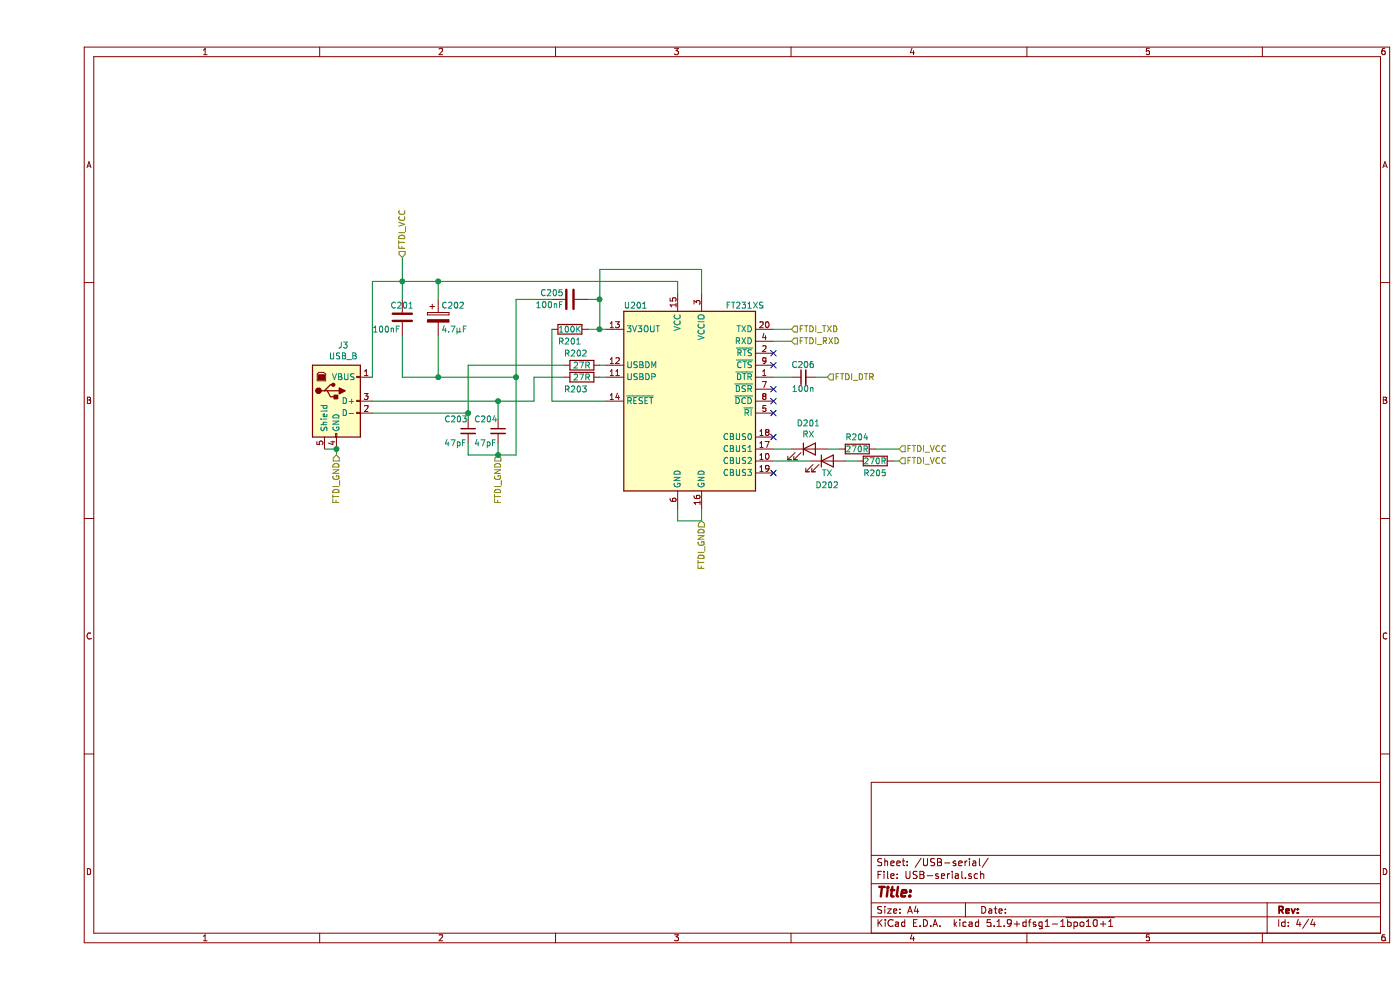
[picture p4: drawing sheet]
EESchema Schematic File Version 4
EELAYER 30 0
EELAYER END
$Descr A4 11693 8268
encoding utf-8
Sheet 4 4
Title ""
Date ""
Rev ""
Comp ""
Comment1 ""
Comment2 ""
Comment3 ""
Comment4 ""
$EndDescr
$Comp
L Device:C C201
U 1 1
P 3050 2650
F 0 "C201" H 2950 2750 50  0000 L CNN
F 1 "100nF" H 2800 2550 50  0000 L CNN
F 2 "Capacitor_SMD:C_0603_1608Metric" H 3088 2500 50  0001 C CNN
F 3 "" H 3050 2650 50  0000 C CNN
	1    3050 2650
	1    0    0    -1  
$EndComp
$Comp
L Interface_USB:FT231XS U201
U 1 1
P 5450 3350
F 0 "U201" H 4900 4150 50  0000 L CNN
F 1 "FT231XS" H 5750 4150 50  0000 L CNN
F 2 "Package_SO:SSOP-20_3.9x8.7mm_P0.635mm" H 5450 3350 50  0001 C CNN
F 3 "" H 5450 3350 50  0000 C CNN
	1    5450 3350
	1    0    0    -1  
$EndComp
$Comp
L Device:R R203
U 1 1
P 4550 3150
F 0 "R203" V 4650 3100 50  0000 C CNN
F 1 "27R" V 4550 3150 50  0000 C CNN
F 2 "Resistor_SMD:R_0603_1608Metric" V 4480 3150 50  0001 C CNN
F 3 "" H 4550 3150 50  0000 C CNN
	1    4550 3150
	0    1    1    0   
$EndComp
$Comp
L Device:R R202
U 1 1
P 4550 3050
F 0 "R202" V 4450 3000 50  0000 C CNN
F 1 "27R" V 4550 3050 50  0000 C CNN
F 2 "Resistor_SMD:R_0603_1608Metric" V 4480 3050 50  0001 C CNN
F 3 "" H 4550 3050 50  0000 C CNN
	1    4550 3050
	0    1    1    0   
$EndComp
$Comp
L Device:C_Small C203
U 1 1
P 3600 3600
F 0 "C203" H 3400 3700 50  0000 L CNN
F 1 "47pF" H 3400 3500 50  0000 L CNN
F 2 "Capacitor_SMD:C_0603_1608Metric" H 3600 3600 50  0001 C CNN
F 3 "" H 3600 3600 50  0000 C CNN
	1    3600 3600
	1    0    0    -1  
$EndComp
$Comp
L Device:C_Small C204
U 1 1
P 3850 3600
F 0 "C204" H 3650 3700 50  0000 L CNN
F 1 "47pF" H 3650 3500 50  0000 L CNN
F 2 "Capacitor_SMD:C_0603_1608Metric" H 3850 3600 50  0001 C CNN
F 3 "" H 3850 3600 50  0000 C CNN
	1    3850 3600
	1    0    0    -1  
$EndComp
$Comp
L Device:C C205
U 1 1
P 4450 2500
F 0 "C205" V 4500 2550 50  0000 L CNN
F 1 "100nF" V 4400 2550 50  0000 L CNN
F 2 "Capacitor_SMD:C_0603_1608Metric" H 4488 2350 50  0001 C CNN
F 3 "" H 4450 2500 50  0000 C CNN
	1    4450 2500
	0    -1   -1   0   
$EndComp
$Comp
L Device:CP C202
U 1 1
P 3350 2650
F 0 "C202" H 3375 2750 50  0000 L CNN
F 1 "4.7µF" H 3375 2550 50  0000 L CNN
F 2 "Capacitor_SMD:C_1210_3225Metric" H 3388 2500 50  0001 C CNN
F 3 "" H 3350 2650 50  0000 C CNN
	1    3350 2650
	1    0    0    -1  
$EndComp
$Comp
L Device:R R201
U 1 1
P 4450 2750
F 0 "R201" V 4550 2750 50  0000 C CNN
F 1 "100K" V 4450 2750 50  0000 C CNN
F 2 "Resistor_SMD:R_0603_1608Metric" V 4380 2750 50  0001 C CNN
F 3 "" H 4450 2750 50  0000 C CNN
	1    4450 2750
	0    1    1    0   
$EndComp
Wire Wire Line
	5350 4250 5350 4350
Wire Wire Line
	5550 4350 5550 4250
Wire Wire Line
	5350 2350 5350 2450
Wire Wire Line
	4600 2750 4700 2750
Wire Wire Line
	4700 2250 4700 2500
Wire Wire Line
	4700 2250 5550 2250
Wire Wire Line
	5550 2250 5550 2450
Wire Wire Line
	3600 3050 3600 3450
Wire Wire Line
	4700 3150 4750 3150
Wire Wire Line
	4750 3050 4700 3050
Wire Wire Line
	3600 3800 3850 3800
Wire Wire Line
	4150 3350 4150 3150
Wire Wire Line
	4000 2500 4000 3150
Wire Wire Line
	3850 3500 3850 3350
Connection ~ 3850 3350
Wire Wire Line
	3850 3700 3850 3800
Connection ~ 3850 3800
Connection ~ 3600 3450
Wire Wire Line
	3600 3700 3600 3800
Wire Wire Line
	3050 2150 3050 2350
Connection ~ 3050 2350
Wire Wire Line
	4600 2500 4700 2500
Connection ~ 4700 2500
Wire Wire Line
	4300 2500 4000 2500
Connection ~ 4000 3150
Wire Wire Line
	3350 2500 3350 2350
Connection ~ 3350 2350
Wire Wire Line
	3350 2800 3350 3150
Connection ~ 3350 3150
Wire Wire Line
	4400 3050 3600 3050
Wire Wire Line
	4150 3150 4400 3150
Connection ~ 4700 2750
Wire Wire Line
	4300 2750 4300 3350
Wire Wire Line
	6300 2850 6150 2850
Wire Wire Line
	5350 4350 5550 4350
Wire Wire Line
	3850 3350 4150 3350
Wire Wire Line
	3850 3800 4000 3800
Wire Wire Line
	3600 3450 3600 3500
Wire Wire Line
	3050 2350 3050 2500
Wire Wire Line
	4700 2500 4700 2750
Wire Wire Line
	4000 3150 4000 3800
Wire Wire Line
	3050 3150 3350 3150
Wire Wire Line
	3350 2350 5350 2350
Wire Wire Line
	3350 3150 4000 3150
Wire Wire Line
	4700 2750 4750 2750
Wire Wire Line
	4300 3350 4750 3350
$Comp
L Device:C_Small C206
U 1 1
P 6400 3150
F 0 "C206" V 6500 3150 50  0000 C CNN
F 1 "100n" V 6300 3150 50  0000 C CNN
F 2 "Capacitor_SMD:C_0603_1608Metric" H 6400 3150 50  0001 C CNN
F 3 "~" H 6400 3150 50  0001 C CNN
	1    6400 3150
	0    -1   -1   0   
$EndComp
Wire Wire Line
	6150 2750 6300 2750
Wire Wire Line
	6500 3150 6600 3150
Wire Wire Line
	6150 3150 6300 3150
$Comp
L Device:LED D201
U 1 1
P 6450 3750
F 0 "D201" H 6443 3966 50  0000 C CNN
F 1 "RX" H 6443 3875 50  0000 C CNN
F 2 "LED_SMD:LED_0603_1608Metric" H 6450 3750 50  0001 C CNN
F 3 "~" H 6450 3750 50  0001 C CNN
	1    6450 3750
	1    0    0    -1  
$EndComp
$Comp
L Device:LED D202
U 1 1
P 6600 3850
F 0 "D202" H 6600 3650 50  0000 C CNN
F 1 "TX" H 6600 3750 50  0000 C CNN
F 2 "LED_SMD:LED_0603_1608Metric" H 6600 3850 50  0001 C CNN
F 3 "~" H 6600 3850 50  0001 C CNN
	1    6600 3850
	1    0    0    -1  
$EndComp
$Comp
L Device:R R204
U 1 1
P 6850 3750
F 0 "R204" V 6750 3750 50  0000 C CNN
F 1 "270R" V 6850 3750 50  0000 C CNN
F 2 "Resistor_SMD:R_0603_1608Metric" V 6780 3750 50  0001 C CNN
F 3 "" H 6850 3750 50  0000 C CNN
	1    6850 3750
	0    1    1    0   
$EndComp
$Comp
L Device:R R205
U 1 1
P 7000 3850
F 0 "R205" V 7100 3850 50  0000 C CNN
F 1 "270R" V 7000 3850 50  0000 C CNN
F 2 "Resistor_SMD:R_0603_1608Metric" V 6930 3850 50  0001 C CNN
F 3 "" H 7000 3850 50  0000 C CNN
	1    7000 3850
	0    1    1    0   
$EndComp
Wire Wire Line
	6150 3750 6300 3750
Wire Wire Line
	6600 3750 6700 3750
Wire Wire Line
	6850 3850 6750 3850
Wire Wire Line
	6450 3850 6150 3850
NoConn ~ 6150 2950
NoConn ~ 6150 3050
NoConn ~ 6150 3250
NoConn ~ 6150 3350
NoConn ~ 6150 3450
NoConn ~ 6150 3650
NoConn ~ 6150 3950
Wire Wire Line
	7000 3750 7200 3750
Wire Wire Line
	7150 3850 7200 3850
Text HLabel 3050 2150 1    50   Input ~ 0
FTDI_VCC
Text HLabel 5550 4350 3    50   Input ~ 0
FTDI_GND
Text HLabel 7200 3750 2    50   Input ~ 0
FTDI_VCC
Text HLabel 7200 3850 2    50   Input ~ 0
FTDI_VCC
Text HLabel 6600 3150 2    50   Input ~ 0
FTDI_DTR
Text HLabel 6300 2850 2    50   Input ~ 0
FTDI_RXD
Text HLabel 6300 2750 2    50   Input ~ 0
FTDI_TXD
$Comp
L Connector:USB_B J3
U 1 1
P 2500 3350
F 0 "J3" H 2557 3817 50  0000 C CNN
F 1 "USB_B" H 2557 3726 50  0000 C CNN
F 2 "Connector_USB:USB_B_TE_5787834_Vertical" H 2650 3300 50  0001 C CNN
F 3 " ~" H 2650 3300 50  0001 C CNN
	1    2500 3350
	1    0    0    -1  
$EndComp
Wire Wire Line
	3050 2350 3350 2350
Wire Wire Line
	3050 2800 3050 3150
Wire Wire Line
	2800 3150 2800 2350
Wire Wire Line
	2800 2350 3050 2350
Wire Wire Line
	2800 3350 3850 3350
Wire Wire Line
	2800 3450 3600 3450
Text HLabel 2500 3800 3    50   Input ~ 0
FTDI_GND
Wire Wire Line
	2400 3750 2500 3750
Wire Wire Line
	2500 3800 2500 3750
Connection ~ 2500 3750
Text HLabel 3850 3800 3    50   Input ~ 0
FTDI_GND
$EndSCHEMATC
